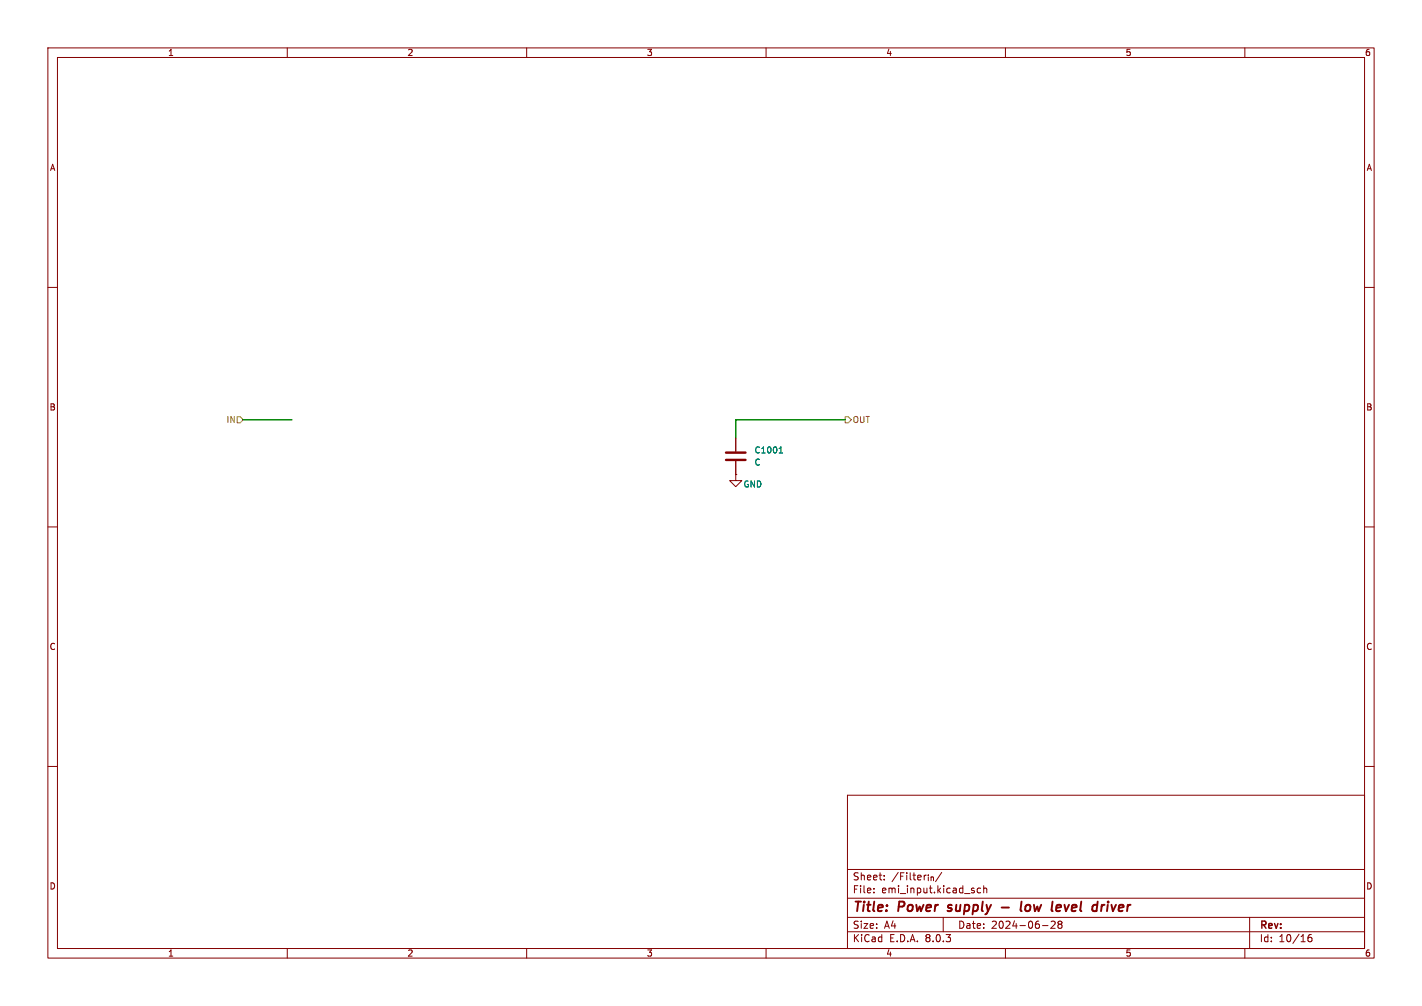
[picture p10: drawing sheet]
<svg xmlns="http://www.w3.org/2000/svg" width="297mm" height="210mm" viewBox="0 0 297 210" stroke-linecap="round" stroke-linejoin="round" font-family="sans-serif">
<g fill="none" stroke="#840000" stroke-width=".21">
<path d="M10 10h277v190h-277zM12 12h273v186h-273zM60 10v2M110 10v2M160 10v2M210 10v2M260 10v2M10 60h2M285 60h2M153.7 99.1v1.2h1.2l-1.2 1.3-1.3-1.3h1.3M153.7 99.1h.1M153.7 91.4v2.8"/>
<path d="M153.7 96.3v2.8M10 110h2M285 110h2M10 160h2M285 160h2M177 166h108v32h-108zM60 198v2M110 198v2M160 198v2M177 194.5h108M177 191.5h108M177 187.5h108"/>
<path d="M177 181.5h108M182.5 186.3v.1M182.5 185.5v.1M184.7 183.6v.1M184.7 182.8v.1M197 191.5v3M204.8 185.5l-.4-.1-.3 .3 .1 .6h.6M205.5 185.5l.2-.1 .3 .1 .1 .9M205.5 184.9v1.5M210 198v2M217.7 193.2h1.2M219.5 192.4l.6-.1 .3 .4-.9 1.1h.9"/>
<path d="M221.2 192.9l-.2-.2 .2-.4 .5 .1 .1 .2-.3 .3M221.2 192.9l-.2 .3v.3l.2 .3 .5-.1 .1-.2-.1-.4-.2-.2M221.2 192.9h.3M260 198v2M261 191.5v6.5M273.9 195.1l-.4 .1a1.01 1.01 0 0 0 0 1.4l.5-.1v-.5l-.3-.3h-.2l-.3 .3"/>
</g>
<path d="M197.9 190.1l.2 .1M198.1 189v.4M209.2 189.4h1.5M213.4 188.2l-.3 1.7 .3 .3M214.9 188.9l-.5 .1-.2 .3v.7a.52 .52 0 0 0 .7 .1M221.4 188.9l.2 .1v.4l-1 .1M230.7 188.9l-.5 .2M231.4 188.9l-.2 1.3M231.5 188.2l-.1 .2" fill="none" stroke="#840000" stroke-width=".4"/>
<path d="M151.6 96h4.1M151.6 94.5h4.1" fill="none" stroke="#840000" stroke-width=".51"/>
<path d="M162.7 94.6h.8M162.9 93.6l.2-.3v1.3" fill="none" stroke="#008484" stroke-width=".21"/>
<path d="M49.5 87h.7l.6 .6-.6 .7h-.7zM176.5 87h.7l.6 .6-.6 .7h-.7z" fill="none" stroke="#848400" stroke-width=".21"/>
<path d="M50.8 87.6h10.2M176.5 87.6h-22.8v3.8" fill="none" stroke="#008400" stroke-width=".3"/>
<g font-size="2.8" fill="#840000">
<text x="178" y="190.9">Title:</text>
<text x="187.7" y="190.9">Power</text>
<text x="198.8" y="190.9">supply</text>
<text x="215.6" y="190.9">low</text>
<text x="222.9" y="190.9">level</text>
<text x="232.2" y="190.9">driver</text>
</g>
<g font-size="2.1" fill="#840000">
<text x="178" y="184">Sheet:</text>
<text x="186.2" y="184">/Filter_{in}/</text>
<text x="178" y="186.7">File:</text>
<text x="184.1" y="186.7">emi_input.kicad_sch</text>
<text x="178" y="196.9">KiCad</text>
<text x="178" y="194.1">Size:</text>
<text x="184.7" y="194.1">A4</text>
<text x="185.7" y="196.9">E.D.A.</text>
<text x="193.3" y="196.9">8.0.3</text>
<text x="200" y="194.1">Date:</text>
<text x="207" y="194.1">2024-06-28</text>
<text x="263" y="194.3">Rev:</text>
<text x="263" y="196.9">Id:</text>
<text x="267.1" y="196.9">10/16</text>
</g>
<g font-size="1.8" fill="#840000">
<text x="35" y="11.9">1</text>
<text x="85" y="11.9">2</text>
<text x="135" y="11.9">3</text>
<text x="185" y="11.9">4</text>
<text x="235" y="11.9">5</text>
<text x="285" y="11.9">6</text>
<text x="10.3" y="35.9">A</text>
<text x="285.3" y="35.9">A</text>
<text x="10.3" y="85.9">B</text>
<text x="285.3" y="85.9">B</text>
<text x="10.3" y="135.9">C</text>
<text x="285.3" y="135.9">C</text>
<text x="10.3" y="185.9">D</text>
<text x="285.3" y="185.9">D</text>
<text x="35" y="199.9">1</text>
<text x="85" y="199.9">2</text>
<text x="135" y="199.9">3</text>
<text x="185" y="199.9">4</text>
<text x="235" y="199.9">5</text>
<text x="285" y="199.9">6</text>
</g>
<g font-size="1.8" fill="#848400">
<text x="47.2" y="88.5">IN</text>
<text x="178" y="88.5">OUT</text>
</g>
<g font-size="1.8" fill="#008484">
<text x="157.5" y="94.8">C1001</text>
<text x="155.2" y="102">GND</text>
<text x="157.5" y="97.4">C</text>
</g>
</svg>
